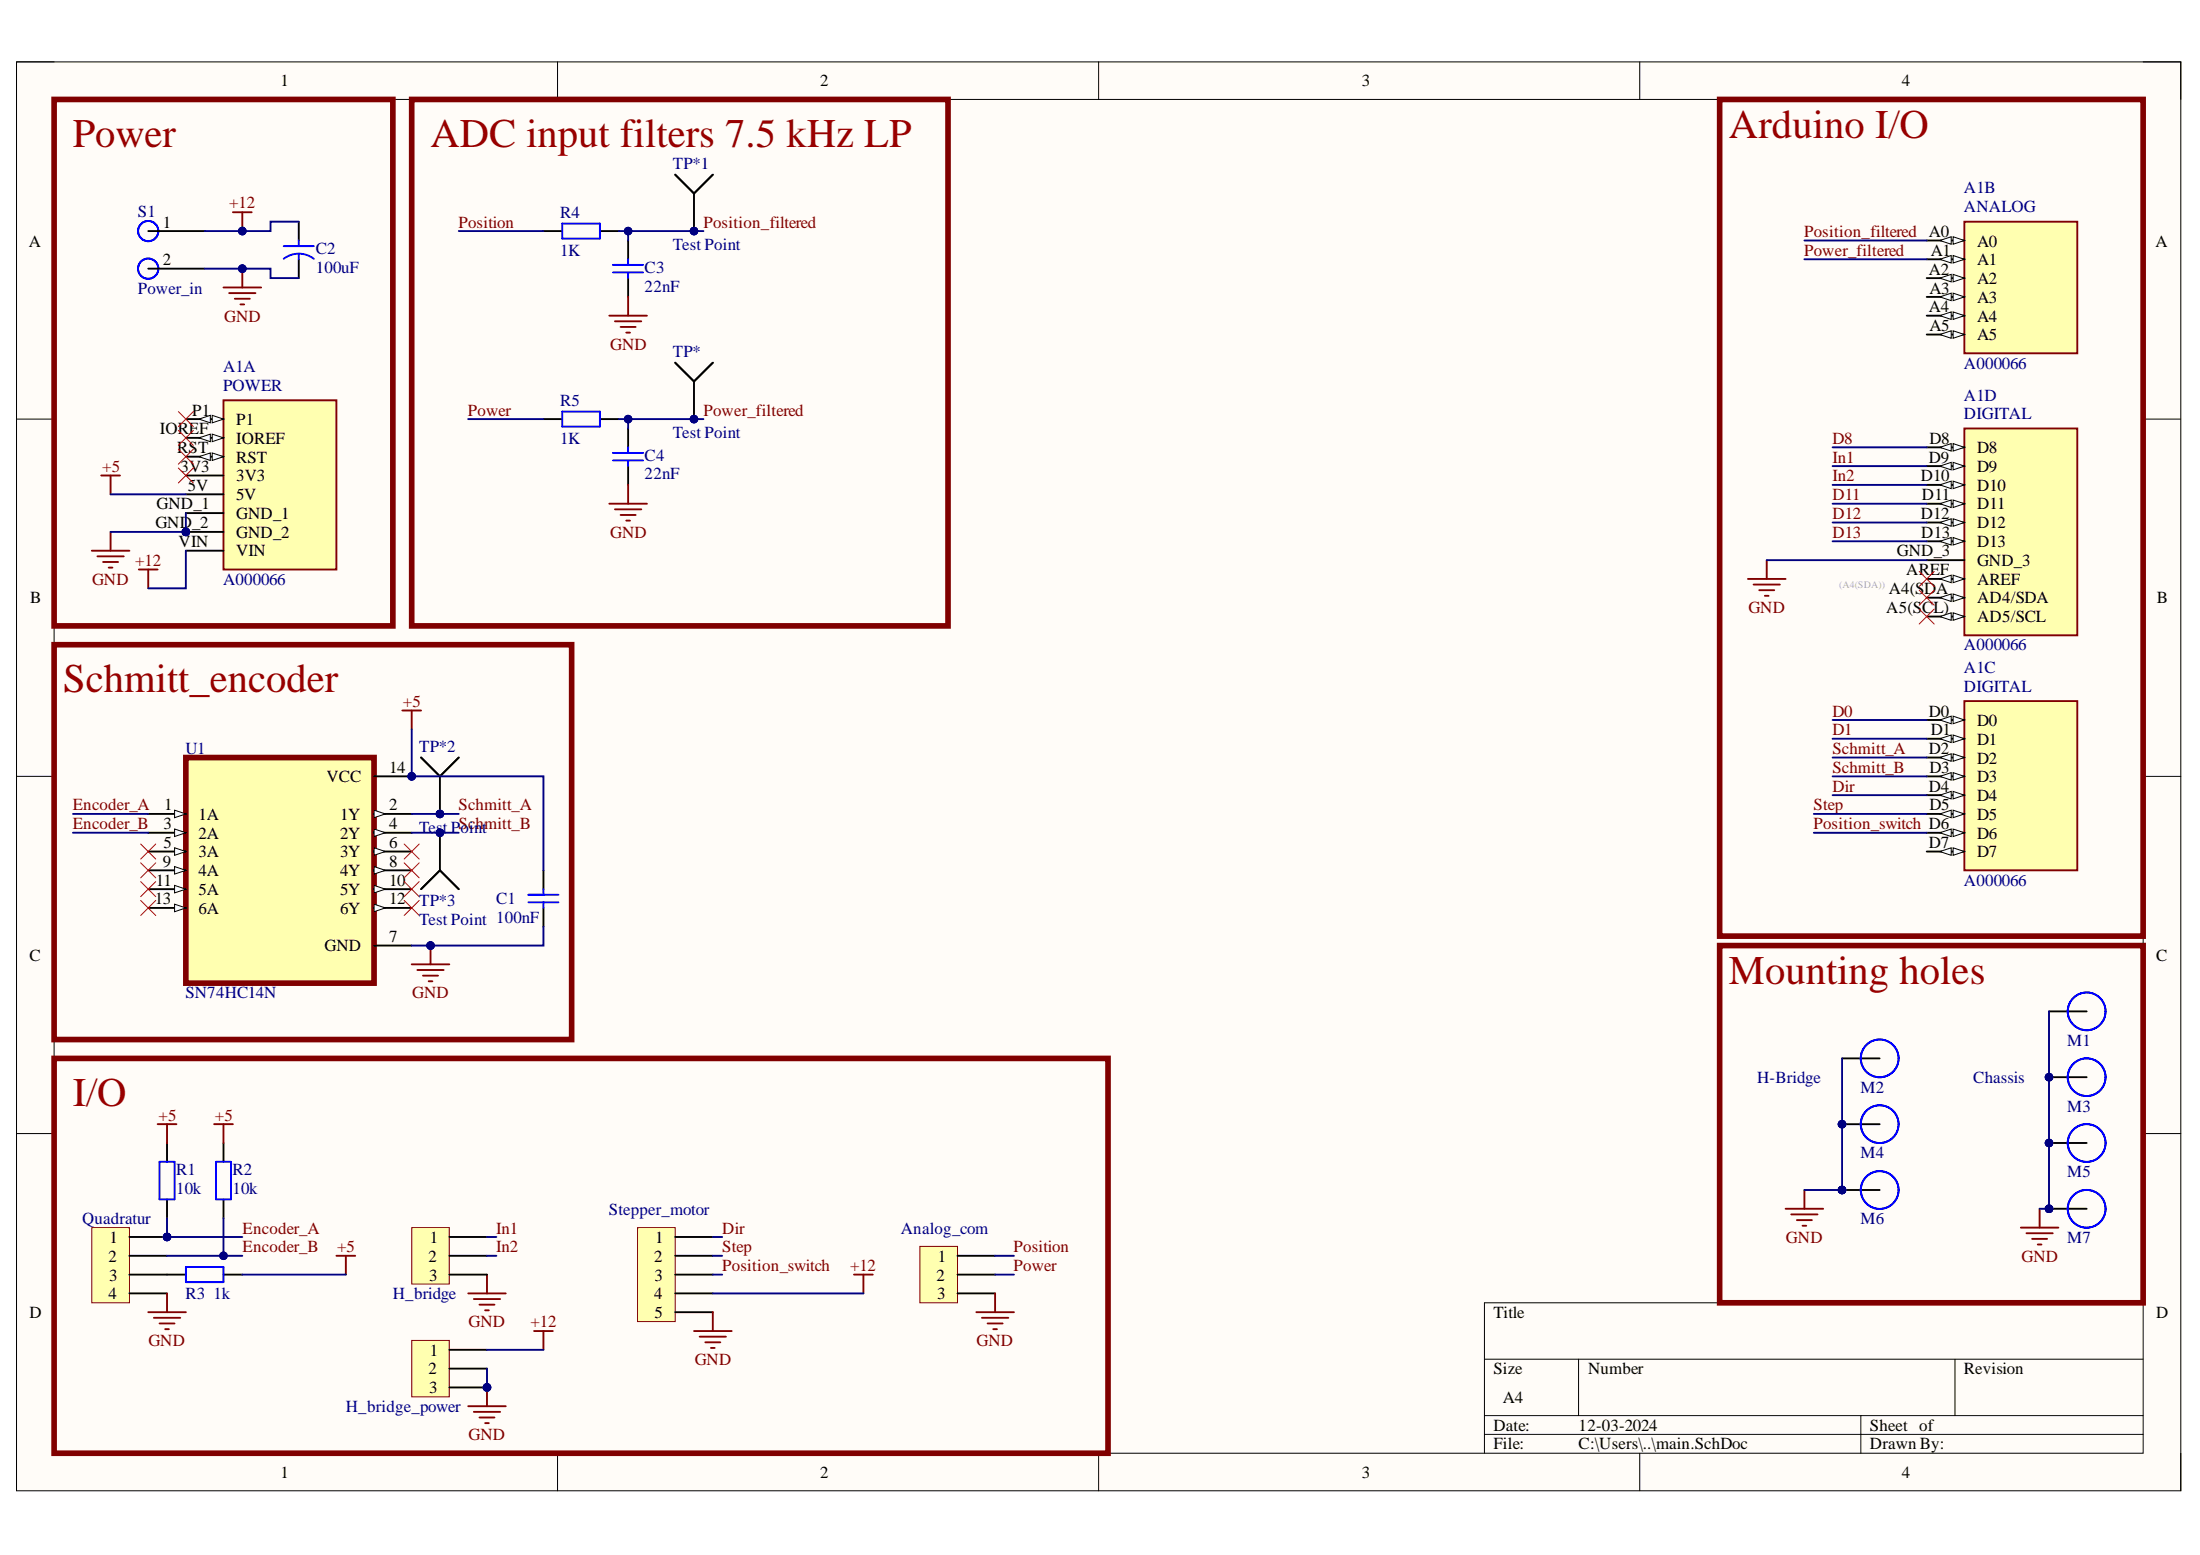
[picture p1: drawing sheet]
# Altium project pcb_control.PrjPcb
1 sheet, 28 parts. Net scope: global (net labels, ports and power ports of the same name join across sheets).
Board file: main.PcbDoc

## Sheet main.SchDoc
size A4; SheetNumber: 1; SheetTotal: 1

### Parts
A1  A000066  [ARDUINO_A000066]  (parts A,B,C,D of 4)
Analog_com  Header 1x3  [Header 1x3]  (value not drawn)
C1  value 100nF  [Cap-1]  (hidden comment: Cap)
C2  value 100uF  [Cap Lyt Ø8]  (hidden comment: Cap)
C3  value 22nF  [Cap-1]  (hidden comment: Cap)
C4  value 22nF  [Cap-1]  (hidden comment: Cap)
H_bridge  Header 1x3  [Header 1x3]  (value not drawn)
H_bridge_power  Header 1x3  [Header 1x3]  (value not drawn)
M1  Screw Hole  [M3 Hole]  (value not drawn)  (no BOM)
M2  Screw Hole  [M3 Hole]  (value not drawn)  (no BOM)
M3  Screw Hole  [M3 Hole]  (value not drawn)  (no BOM)
M4  Screw Hole  [M3 Hole]  (value not drawn)  (no BOM)
M5  Screw Hole  [M3 Hole]  (value not drawn)  (no BOM)
M6  Screw Hole  [M3 Hole]  (value not drawn)  (no BOM)
M7  Screw Hole  [M3 Hole]  (value not drawn)  (no BOM)
Quadratur  Header 1x4  [Header 1x4]  (value not drawn)
R1  value 10k  [RES THT 9mm]  (hidden comment: Resistor)
R2  value 10k  [RES THT 9mm]  (hidden comment: Resistor)
R3  value 1k  [RES THT 9mm]  (hidden comment: Resistor)
R4  value 1K  [RES THT 9mm]  (hidden comment: Resistor)
R5  value 1K  [RES THT 9mm]  (hidden comment: Resistor)
S1  Power_in  [Screw-2]
Stepper_motor  Header 1x5  [Header 1x5]  (value not drawn)
TP*  Test Point  [TP_loop_pin_1249]
TP*1  Test Point  [TP_loop_pin_1249]
TP*2  Test Point  [TP_loop_pin_1249]
TP*3  Test Point  [TP_loop_pin_1249]
U1  SN74HC14N  [DIP794W45P254L1969H508Q14]

### Blocks framed on the sheet
Power: A1 C2 S1
ADC input filters 7.5 kHz LP: C3 C4 R4 R5 TP* TP*1
Arduino I/O: A1
Schmitt_encoder: C1 TP*2 TP*3 U1
Mounting holes: M1-M7
I/O: Analog_com H_bridge H_bridge_power Quadratur R1-R3 Stepper_motor

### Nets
+5: A1.5V C1.2(g) R1.2 R2.2 R3.1 U1.14(VCC)
+12: A1.VIN C2.1 H_bridge_power.1 S1.1 Stepper_motor.4
GND: A1.GND_1 A1.GND_2 A1.GND_3 Analog_com.3 C1.1 C2.2(g) C3.1 C4.1 H_bridge.3 H_bridge_power.2 H_bridge_power.3 M1.1 M2.1 M3.1 M4.1 M5.1 M6.1 M7.1 Quadratur.4 S1.2 Stepper_motor.5 U1.7(GND)
D0: A1.D0
D1: A1.D1
D8: A1.D8
D11: A1.D11
D12: A1.D12
D13: A1.D13
Dir: A1.D4 Stepper_motor.1
Encoder_A: Quadratur.1 R1.1 U1.1(1A)
Encoder_B: Quadratur.2 R2.1 U1.3(2A)
In1: A1.D9 H_bridge.1
In2: A1.D10 H_bridge.2
Position: Analog_com.1 R4.1
Position_filtered: A1.A0 C3.2(g) R4.2 TP*1.TP
Position_switch: A1.D6 Stepper_motor.3
Power: Analog_com.2 R5.1
Power_filtered: A1.A1 C4.2(g) R5.2 TP*.TP
Schmitt_A: A1.D2 TP*2.TP U1.2(1Y)
Schmitt_B: A1.D3 TP*3.TP U1.4(2Y)
Step: A1.D5 Stepper_motor.2
NetQuadratur_3: Quadratur.3 R3.2

Not connected (* = marked no-connect by the designer): A1 3V3* A2 A3 A4 A4(SDA)(AD4/SDA)* A5 A5(SCL)(AD5/SCL)* AREF* D7 IOREF* P1* RST*; U1 5(3A)* 6(3Y)* 8(4Y)* 9(4A)* 10(5Y)* 11(5A)* 12(6Y)* 13(6A)*

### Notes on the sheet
- H-Bridge
- Chassis
